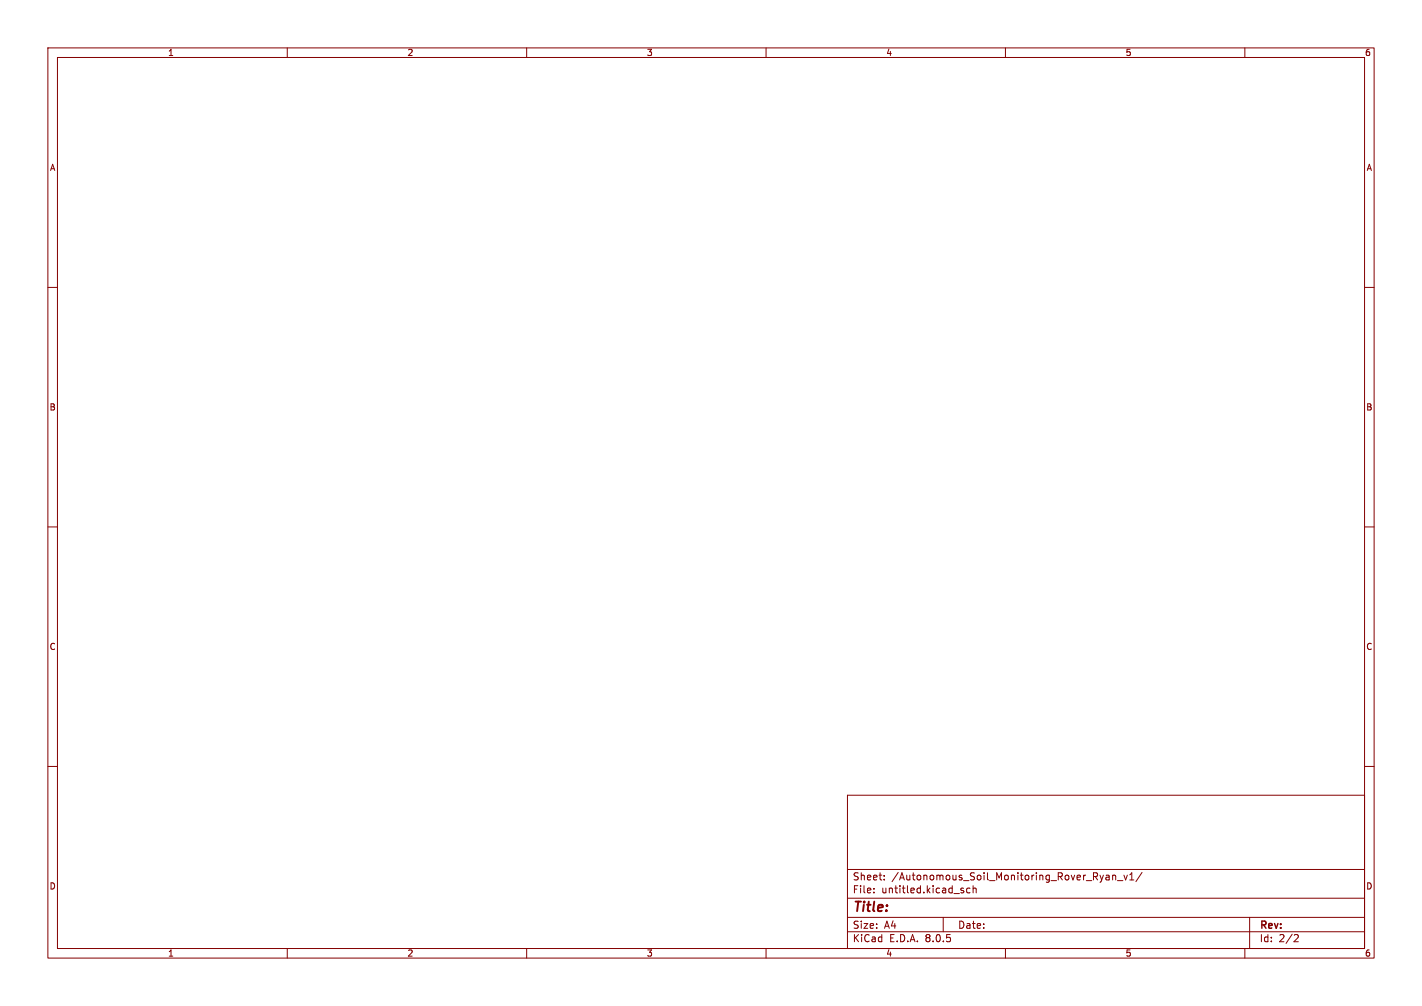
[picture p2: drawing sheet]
<svg xmlns="http://www.w3.org/2000/svg" width="297mm" height="210mm" viewBox="0 0 297 210" stroke-linecap="round" stroke-linejoin="round" font-family="sans-serif">
<g fill="none" stroke="#840000" stroke-width=".21">
<path d="M10 10h277v190h-277zM12 12h273v186h-273zM60 10v2M110 10v2M160 10v2M210 10v2M260 10v2M10 60h2M285 60h2M10 110h2M285 110h2M10 160h2"/>
<path d="M285 160h2M177 166h108v32h-108zM60 198v2M110 198v2M160 198v2M177 194.5h108M177 191.5h108M177 187.5h108M177 181.5h108M182.5 186.3v.1M182.5 185.5v.1M184.7 183.6v.1"/>
<path d="M184.7 182.8v.1M197 191.5v3M201.2 186v.3M202.6 185.5l-.4-.1-.3 .3 .1 .6h.6M203.2 185.5l.3-.1 .3 .1 .1 .9M203.2 184.9v1.5M210 198v2M231.5 182.7l.2 .2v.8M231.7 183.6l-.2 .1M231.7 183.1h-.2M232.4 182.7v1M232.4 182.8l.2-.1 .4 .1v.9"/>
<path d="M233.4 183.8h1.1M234.7 182.7l.4 1 .4-1M236 183.7h.8M236 182.6l.4-.4v1.5M238.5 182.1l-1.3 2M260 198v2M261 191.5v6.5M270.5 195.1l.5 .1 .2 .3-1 1.1h1"/>
</g>
<text font-size="2.8" fill="#840000" x="178" y="190.9">Title:</text>
<g font-size="2.1" fill="#840000">
<text x="178" y="184">Sheet:</text>
<text x="186.2" y="184">/Autonomous_Soil_Monitoring_Rover_Ryan_v1/</text>
<text x="178" y="186.7">File:</text>
<text x="184.1" y="186.7">untitled.kicad_sch</text>
<text x="178" y="196.9">KiCad</text>
<text x="178" y="194.1">Size:</text>
<text x="184.7" y="194.1">A4</text>
<text x="185.7" y="196.9">E.D.A.</text>
<text x="193.3" y="196.9">8.0.5</text>
<text x="200" y="194.1">Date:</text>
<text x="263" y="194.3">Rev:</text>
<text x="263" y="196.9">Id:</text>
<text x="267.1" y="196.9">2/2</text>
</g>
<g font-size="1.8" fill="#840000">
<text x="35" y="11.9">1</text>
<text x="85" y="11.9">2</text>
<text x="135" y="11.9">3</text>
<text x="185" y="11.9">4</text>
<text x="235" y="11.9">5</text>
<text x="285" y="11.9">6</text>
<text x="10.3" y="35.9">A</text>
<text x="285.3" y="35.9">A</text>
<text x="10.3" y="85.9">B</text>
<text x="285.3" y="85.9">B</text>
<text x="10.3" y="135.9">C</text>
<text x="285.3" y="135.9">C</text>
<text x="10.3" y="185.9">D</text>
<text x="285.3" y="185.9">D</text>
<text x="35" y="199.9">1</text>
<text x="85" y="199.9">2</text>
<text x="135" y="199.9">3</text>
<text x="185" y="199.9">4</text>
<text x="235" y="199.9">5</text>
<text x="285" y="199.9">6</text>
</g>
</svg>
